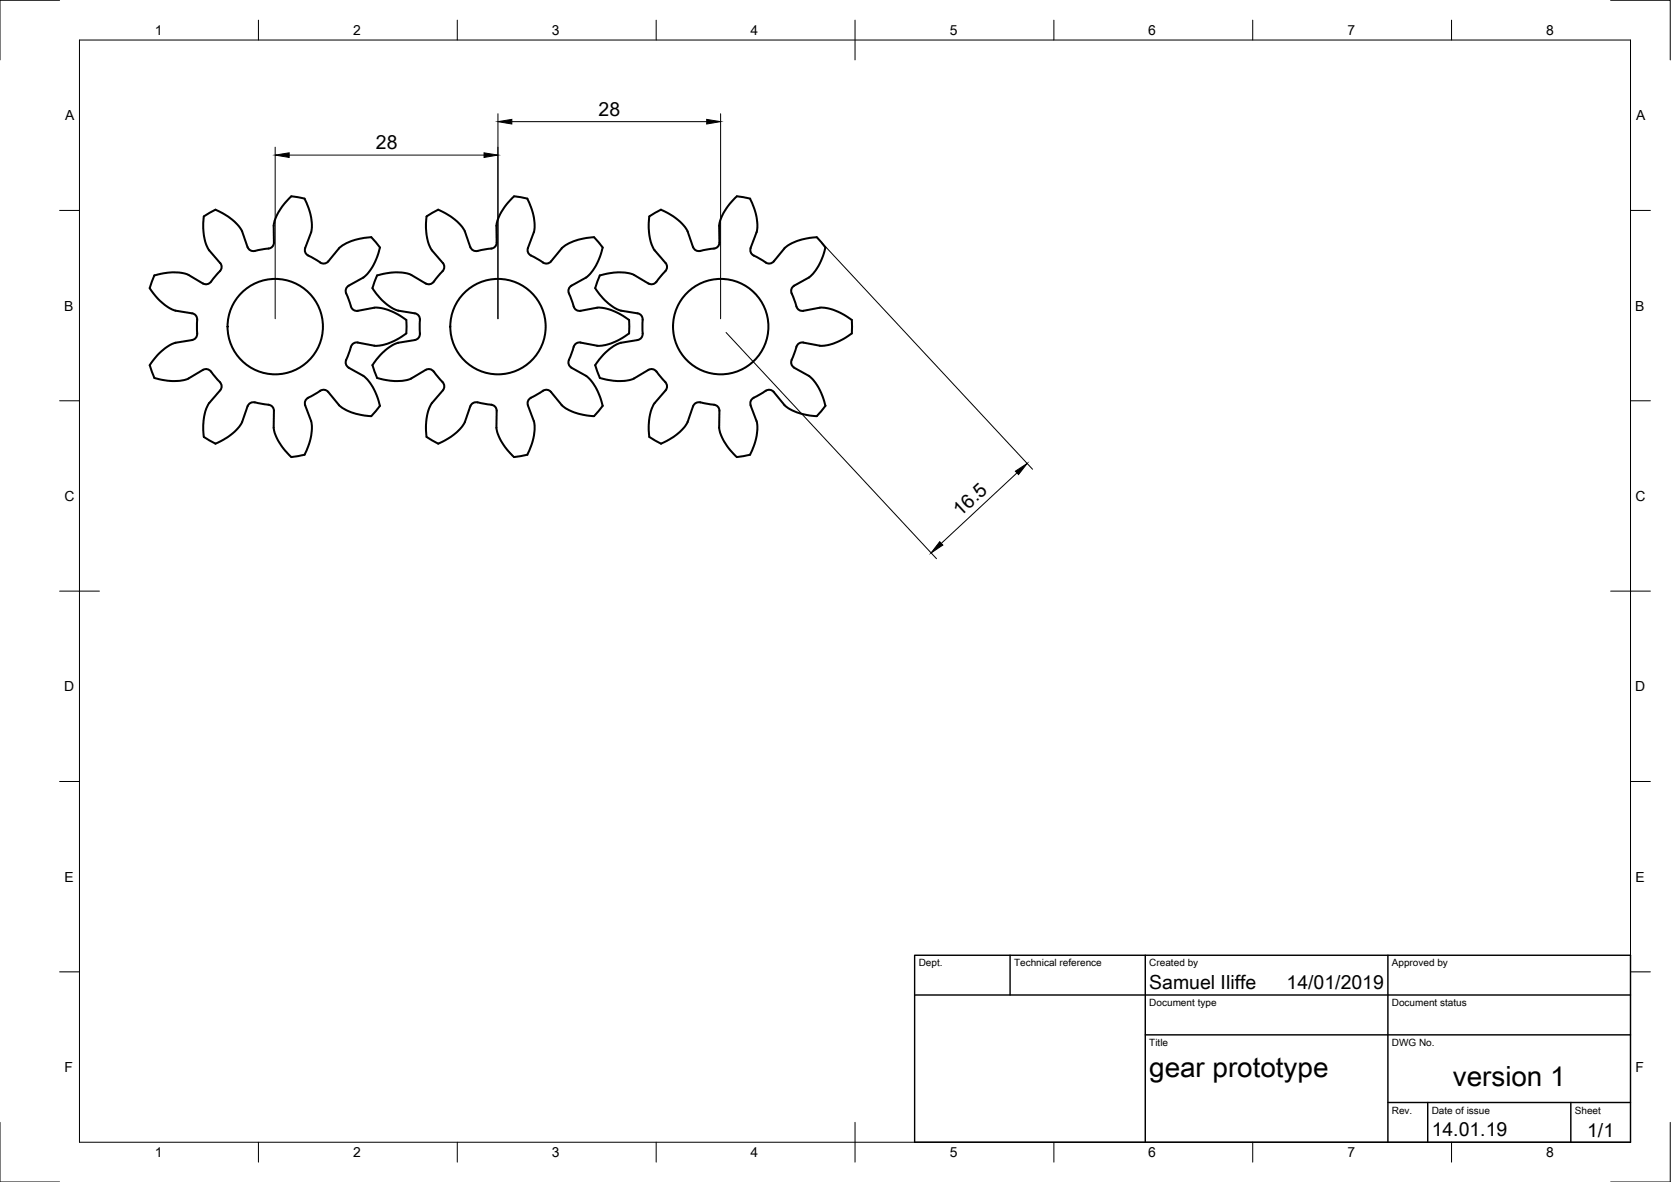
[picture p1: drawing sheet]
<svg xmlns="http://www.w3.org/2000/svg" width="420mm" height="297mm" viewBox="0 0 420 297" stroke-linecap="round" stroke-linejoin="round" font-family="sans-serif">
<!-- layer: Visible -->
<g fill="none" stroke="#000" stroke-width=".51">
<path d="M54.2 52.7a12.6 12.6 0 0 1 6.7 5.4l1.4 4M54.2 52.7l-3 1.7a12.5 12.5 0 0 0 1.4 8.5l2.8 3.2a1.65 1.65 0 0 1-.5 2.5l-1.5 1.7a1.68 1.68 0 0 1-2.4 .9M76.6 49.9a12.9 12.9 0 0 1 1.6 8.5l-1.5 3.9a1.65 1.65 0 0 0 1.3 2.2l2 1.1a1.63 1.63 0 0 0 2.5 .1l2.7-3.3a12.6 12.6 0 0 1 8.1-2.8l2.3 2.6a13 13 0 0 1-4.2 7.6l-3.7 2M76.6 49.9l-2.2-.4a1.33 1.33 0 0 0-2 .7 11.7 11.7 0 0 0-3.6 6.5l.1 4.3a1.63 1.63 0 0 1-2 1.5l-2.3 .4a1.66 1.66 0 0 1-2.3-.8M110.2 52.7a12.6 12.6 0 0 1 6.7 5.4l1.4 4M110.2 52.7l-2.9 1.7a12.5 12.5 0 0 0 1.3 8.5l2.8 3.2M132.6 49.9a12.6 12.6 0 0 1 1.6 8.5l-1.5 3.9a1.65 1.65 0 0 0 1.3 2.2l2 1.1a1.63 1.63 0 0 0 2.5 .1l2.7-3.3a12.6 12.6 0 0 1 8.2-2.8l2.2 2.6a13 13 0 0 1-4.2 7.6l-3.7 2M132.6 49.9l-2.2-.4a1.33 1.33 0 0 0-2 .7 11.7 11.7 0 0 0-3.6 6.5l.1 4.3a1.63 1.63 0 0 1-2 1.5l-2.2 .4a1.66 1.66 0 0 1-2.4-.8M166.2 52.7a12.6 12.6 0 0 1 6.7 5.4l1.4 4M166.2 52.7l-2.9 1.7a12.5 12.5 0 0 0 1.3 8.5l2.8 3.2a1.49 1.49 0 0 1-.1 2M188.6 49.9a12.6 12.6 0 0 1 1.6 8.5l-1.5 3.9M188.6 49.9l-2.2-.4a1.33 1.33 0 0 0-2 .7 11.7 11.7 0 0 0-3.6 6.5l.1 4.3a1.63 1.63 0 0 1-1.9 1.5l-2.3 .4a1.66 1.66 0 0 1-2.4-.8"/>
<path d="M48.3 78.7a1.66 1.66 0 0 1 1.2 2.2v2.3a1.67 1.67 0 0 1-1.2 2.2M51 71.3l-3.6-2.2a12.9 12.9 0 0 0-8.6 .1l-1.2 3.2a12.6 12.6 0 0 0 6.5 5.7l4.2 .6M87.7 71.8a1.64 1.64 0 0 0-.4 2.5l.8 2.1a1.66 1.66 0 0 0 1.9 1.7l4.1-.8a12.5 12.5 0 0 1 8.1 3.1v3.4a12.4 12.4 0 0 1-8.1 3.1l-4.1-.8M104.3 78.7a1.49 1.49 0 0 1 1.3 1.7M107 71.3l-3.6-2.2a12.9 12.9 0 0 0-8.6 .1l-1.2 3.2a12.6 12.6 0 0 0 6.5 5.7l4.2 .6M111.3 68.1l-1.9 2.2a1.68 1.68 0 0 1-2.4 .9M111.4 66.1a1.49 1.49 0 0 1-.1 2M143.7 71.8a1.64 1.64 0 0 0-.4 2.5l.8 2.1a1.66 1.66 0 0 0 1.9 1.7l4.1-.8a12.5 12.5 0 0 1 8.1 3.1v3.4a12.4 12.4 0 0 1-8.1 3.1l-4.1-.8M160.3 78.7a1.49 1.49 0 0 1 1.3 1.7M163 71.3l-3.6-2.2a12.9 12.9 0 0 0-8.6 .1l-1.2 3.2a12.6 12.6 0 0 0 6.5 5.7l4.2 .6M167.3 68.1l-1.9 2.2a1.68 1.68 0 0 1-2.3 .9M188.8 62.3a1.65 1.65 0 0 0 1.2 2.2l2.1 1.1a1.63 1.63 0 0 0 2.4 .1l2.7-3.3a12.6 12.6 0 0 1 8.2-2.8l2.2 2.6a13 13 0 0 1-4.2 7.6l-3.7 2"/>
<path d="M199.7 71.8a1.64 1.64 0 0 0-.4 2.5l.8 2.1a1.66 1.66 0 0 0 1.9 1.7l4.1-.8a12.5 12.5 0 0 1 8.1 3.1v3.4a12.4 12.4 0 0 1-8.1 3.1l-4.1-.8M48.3 85.5l-4.2 .6a12.7 12.7 0 0 0-6.5 5.7l1.2 3.2a12.8 12.8 0 0 0 8.6 .1l3.6-2.2a1.69 1.69 0 0 1 2.4 .9l1.5 1.8a1.68 1.68 0 0 1 .5 2.5l-2.8 3.2a12.5 12.5 0 0 0-1.4 8.5l3 1.7a12.7 12.7 0 0 0 6.7-5.4l1.4-4M87.7 92.4l3.7 2.1a13 13 0 0 1 4.2 7.5l-2.3 2.6a12.6 12.6 0 0 1-8.1-2.8l-2.7-3.3a1.65 1.65 0 0 0-2.5 0l-2 1.2a1.68 1.68 0 0 0-1.3 2.2l1.5 3.9a12.9 12.9 0 0 1-1.6 8.5M88.2 87.2l-.9 2.7a1.66 1.66 0 0 0 .4 2.5M90 86.1a1.49 1.49 0 0 0-1.7 1.1M104.3 85.5l-4.2 .6a12.7 12.7 0 0 0-6.4 5.7l1.1 3.2a12.8 12.8 0 0 0 8.6 .1l3.6-2.2a1.69 1.69 0 0 1 2.4 .9l1.9 2.2M105.6 83.8a1.49 1.49 0 0 1-1.3 1.6M105.6 80.3v3.5M111.3 96.1a1.49 1.49 0 0 1 .1 2M111.4 98.1l-2.8 3.2a12.5 12.5 0 0 0-1.3 8.5l2.9 1.7a12.6 12.6 0 0 0 6.7-5.4l1.4-4M143.7 92.4l3.7 2.1a13 13 0 0 1 4.2 7.5l-2.2 2.6a12.6 12.6 0 0 1-8.2-2.8l-2.7-3.3a1.65 1.65 0 0 0-2.5 0l-2 1.2a1.68 1.68 0 0 0-1.3 2.2l1.5 3.9a12.6 12.6 0 0 1-1.6 8.5M144.2 87.2l-.9 2.7a1.66 1.66 0 0 0 .4 2.5"/>
<path d="M146 86.1a1.49 1.49 0 0 0-1.7 1.1M160.3 85.5l-4.2 .6a12.7 12.7 0 0 0-6.4 5.7l1.1 3.2a12.8 12.8 0 0 0 8.6 .1l3.7-2.2a1.69 1.69 0 0 1 2.3 .9l1.9 2.2M161.6 83.8a1.49 1.49 0 0 1-1.3 1.6M161.6 80.3v3.5M167.3 96.1a1.49 1.49 0 0 1 .1 2l-2.8 3.2a12.5 12.5 0 0 0-1.3 8.5l2.9 1.7a12.7 12.7 0 0 0 6.7-5.4l1.4-4M199.7 92.4l3.7 2.1a13 13 0 0 1 4.2 7.5l-2.2 2.6a12.6 12.6 0 0 1-8.2-2.8l-2.7-3.3a1.65 1.65 0 0 0-2.4 0l-2.1 1.2a1.68 1.68 0 0 0-1.2 2.2M200.3 87.2l-1 2.7a1.66 1.66 0 0 0 .4 2.5M202 86.1a1.49 1.49 0 0 0-1.7 1.1M64.1 101.1a1.49 1.49 0 0 0-1.8 1M64.1 101.1l2.8 .5a1.66 1.66 0 0 1 2 1.6l-.1 4.3a12.6 12.6 0 0 0 4.4 7.4l3.4-.6M120.1 101.1a1.49 1.49 0 0 0-1.8 1M120.1 101.1l2.8 .5a1.66 1.66 0 0 1 2 1.6l-.1 4.3a12.6 12.6 0 0 0 4.4 7.4l3.4-.6"/>
<path d="M176.1 101.1a1.49 1.49 0 0 0-1.8 1M176.1 101.1l2.9 .5a1.66 1.66 0 0 1 1.9 1.6l-.1 4.3a12.6 12.6 0 0 0 4.5 7.4l3.3-.6M188.7 101.9l1.5 3.9a12.6 12.6 0 0 1-1.6 8.5"/>
<circle cx="69.2" cy="82.1" r="12"/>
<circle cx="125.2" cy="82.1" r="12"/>
<circle cx="181.2" cy="82.1" r="12"/>
</g>
<!-- layer: Border -->
<g fill="none" stroke="#000" stroke-width=".25">
<path d="M15 .1h-15v15M20 10.1h390v276.9h-390zM65 5.1v5M115 5.1v5M165 5.1v5M215 5.1v10M265 5.1v5M315 5.1v5M365 5.1v5M405 .1h15v15M15 52.9h5M410 52.9h5"/>
<path d="M15 100.7h5M410 100.7h5M15 148.6h10M405 148.6h10M15 196.4h5M410 196.4h5M15 244.2h5M410 244.2h5M0 282.1v14.9h15M65 287v5M115 287v5M165 287v5"/>
<path d="M215 282.1v9.9M265 287v5M315 287v5M365 287v5M420 282.1v14.9h-15"/>
</g>
<!-- layer: TitleBlock -->
<path d="M230 240.1h180v46.9h-180zM230 250h180M254 240.1v9.9M288 240.1v46.9M349 240.1v46.9M288 260.1h122M349 277.1h61M359 277.1v9.9M395 277.1v9.9" fill="none" stroke="#000" stroke-width=".36"/>
<!-- layer: Dimensions -->
<path d="M69.2 37v43.1M72.7 39h49M125.2 28.6v51.5M128.7 30.6h49M181.2 28.6v51.5M206.7 61.1l52.9 56.8M182.6 83.6l52.9 56.8M255.7 118.8l-19 17.8" fill="none" stroke="#000" stroke-width=".25"/>
<path d="M69.2 39l3.5-.6v1.2zM121.7 38.4l3.5 .6-3.5 .6zM125.2 30.6l3.5-.6v1.2zM177.7 30l3.5 .6-3.5 .6zM255.3 118.4l3-1.9-2.2 2.8zM236.3 136.1l.8 .9-3 1.9z" fill="#000" stroke="#000" stroke-width=".25"/>
<g font-size="7">
<text x="289" y="270.6">gear prototype</text>
<text x="365.3" y="272.9">version 1</text>
</g>
<g font-size="4.9">
<text x="150.5" y="29">28</text>
<text x="94.5" y="37.4">28</text>
<text x="241.5" y="129.9" transform="rotate(-43 241.5 129.9)">16.5</text>
<text x="289" y="248.5">Samuel Iliffe</text>
<text x="323.5" y="248.5">14/01/2019</text>
<text x="360" y="285.5">14.01.19</text>
<text x="399.1" y="285.7">1/1</text>
</g>
<g font-size="3.5">
<text x="39" y="8.8">1</text>
<text x="88.8" y="8.8">2</text>
<text x="138.8" y="8.8">3</text>
<text x="188.7" y="8.8">4</text>
<text x="238.8" y="8.8">5</text>
<text x="288.7" y="8.8">6</text>
<text x="338.8" y="8.8">7</text>
<text x="388.8" y="8.8">8</text>
<text x="16.4" y="30.2">A</text>
<text x="411.4" y="30.2">A</text>
<text x="16.2" y="78">B</text>
<text x="411.2" y="78">B</text>
<text x="16.2" y="125.9">C</text>
<text x="411.2" y="125.9">C</text>
<text x="16.2" y="173.7">D</text>
<text x="411.2" y="173.7">D</text>
<text x="16.2" y="221.6">E</text>
<text x="411.2" y="221.6">E</text>
<text x="16.2" y="269.4">F</text>
<text x="411.2" y="269.4">F</text>
<text x="39" y="290.8">1</text>
<text x="88.8" y="290.8">2</text>
<text x="138.8" y="290.8">3</text>
<text x="188.7" y="290.8">4</text>
<text x="238.8" y="290.8">5</text>
<text x="288.7" y="290.8">6</text>
<text x="338.8" y="290.8">7</text>
<text x="388.8" y="290.8">8</text>
</g>
<g font-size="2.5">
<text x="231" y="242.9">Dept.</text>
<text x="255" y="242.9">Technical reference</text>
<text x="289" y="242.9">Created by</text>
<text x="350" y="242.9">Approved by</text>
<text x="289" y="252.8">Document type</text>
<text x="350" y="252.8">Document status</text>
<text x="289" y="262.9">Title</text>
<text x="350" y="262.9">DWG No.</text>
<text x="350" y="279.9">Rev.</text>
<text x="360" y="279.9">Date of issue</text>
<text x="396" y="279.9">Sheet</text>
</g>
</svg>
